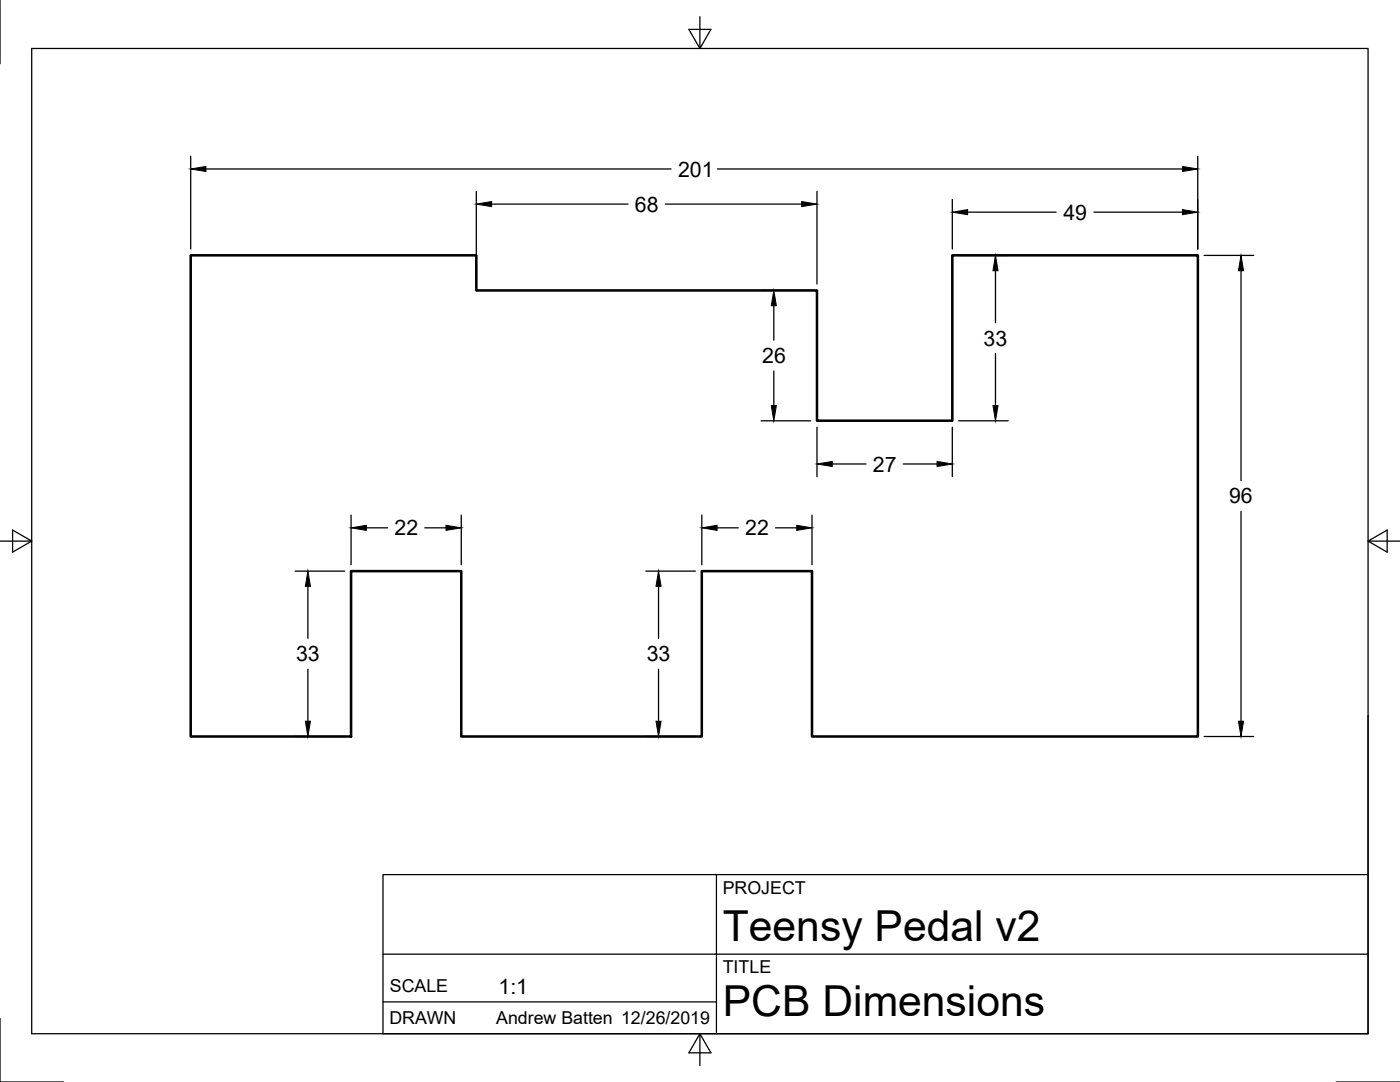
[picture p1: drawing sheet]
<svg xmlns="http://www.w3.org/2000/svg" width="279mm" height="216mm" viewBox="0 0 279 216" stroke-linecap="round" stroke-linejoin="round" font-family="sans-serif">
<!-- layer: Visible -->
<path d="M38.1 50.9h57v7.1h67.9v25.9h27.1v-33h49v96.1h-77v-33h-22v33h-48v-33h-22v33h-32z" fill="none" stroke="#000" stroke-width=".51"/>
<!-- layer: Border -->
<path d="M0 0v12.7M6.3 9.7h266.7v196.6h-266.7zM139.7 3.3v6.4l2.2-3.8h-4.4l2.2 3.8M0 108h6.3l-3.8-2.2v4.4l3.8-2.2M273 108l3.8 2.2v-4.4l-3.8 2.2h6.4M0 203.2v12.7h12.7M139.7 206.3l-2.2 3.8h4.4l-2.2-3.8v6.3M266.7 215.9h12.7" fill="none" stroke="#000" stroke-width=".25"/>
<!-- layer: Titleblock -->
<path d="M273 142.8v63.5h-196.6v-31.8h196.6M143 174.5v31.8M76.4 199.9h66.6M76.4 190.4h196.6" fill="none" stroke="#000" stroke-width=".25"/>
<!-- layer: Dimensions -->
<g fill="none" stroke="#000" stroke-width=".25">
<path d="M38.1 31.2v18.5M41.1 33.7h92.8M95.1 38.2v18.5M143.2 33.7h92.8M163 38.2v18.5M190.1 39.8v9.9M239 31.2v18.5M98.1 40.7h27.2M132.8 40.7h27.2M151.9 58h9.9M191.3 51h9.9M193.1 42.3h17.7"/>
<path d="M198.7 54v10.4M218.3 42.3h17.7M240.3 51h9.9M247.7 54v41.9M154.4 61v6.9M154.4 74v6.9M198.7 70.5v10.4M151.9 84h9.9M163 85.2v9.9M166.1 92.6h6.7M180.3 92.6h6.7M190.1 85.2v9.9"/>
<path d="M191.3 84h9.9M58.9 114h9.9M61.4 117v10.4M70.1 102.8v9.9M73.1 105.3h4.2M84.8 105.3h4.2M92.1 102.8v9.9M128.9 114h9.9M131.4 117v10.4M140.1 102.8v9.9M143.1 105.3h4.2M154.8 105.3h4.2"/>
<path d="M162.1 102.8v9.9M247.7 102v41.9M61.4 133.5v10.4M131.4 133.5v10.4M58.9 147h9.9M128.9 147h9.9M240.3 147h9.9"/>
</g>
<g fill="#000" stroke="#000" stroke-width=".2">
<path d="M38.1 33.7l3-.5v1zM236 33.2l3 .5-3 .5zM95.1 40.7l3-.5v1zM160 40.2l3 .5-3 .5zM190.1 42.3l3-.5v1zM198.7 51l.5 3h-1zM236 41.8l3 .5-3 .5zM247.7 51l.5 3h-1zM154.4 58l.5 3h-1zM153.9 80.9h1l-.5 3.1zM163 92.6l3.1-.5v1zM187 92.1l3.1 .5-3.1 .5z"/>
<path d="M198.2 80.9h1l-.5 3.1zM61.4 114l.6 3h-1.1zM70.1 105.3l3-.5v1zM89 104.8l3.1 .5-3.1 .5zM131.4 114l.5 3h-1zM140.1 105.3l3-.5v1zM159 104.8l3.1 .5-3.1 .5zM60.9 143.9h1.1l-.6 3.1zM130.9 143.9h1l-.5 3.1zM247.2 143.9h1l-.5 3.1z"/>
</g>
<g font-size="8.5">
<text x="144.3" y="187.7">Teensy Pedal v2</text>
<text x="144.3" y="202.7">PCB Dimensions</text>
</g>
<g font-size="4.3">
<text x="135.3" y="35.2">201</text>
<text x="126.7" y="42.2">68</text>
<text x="212.2" y="43.8">49</text>
<text x="196.3" y="69">33</text>
<text x="152.1" y="72.5">26</text>
<text x="174.2" y="94.1">27</text>
<text x="245.3" y="100.5">96</text>
<text x="78.7" y="106.8">22</text>
<text x="148.7" y="106.8">22</text>
<text x="59.1" y="132">33</text>
<text x="129.1" y="132">33</text>
<text x="99.5" y="198.3">1:1</text>
</g>
<g font-size="3.5">
<text x="144.3" y="178.3">PROJECT</text>
<text x="144.3" y="194.1">TITLE</text>
<text x="77.8" y="198">SCALE</text>
<text x="77.7" y="204.4">DRAWN</text>
<text x="99" y="204.4">Andrew Batten 12/26/2019</text>
</g>
</svg>
